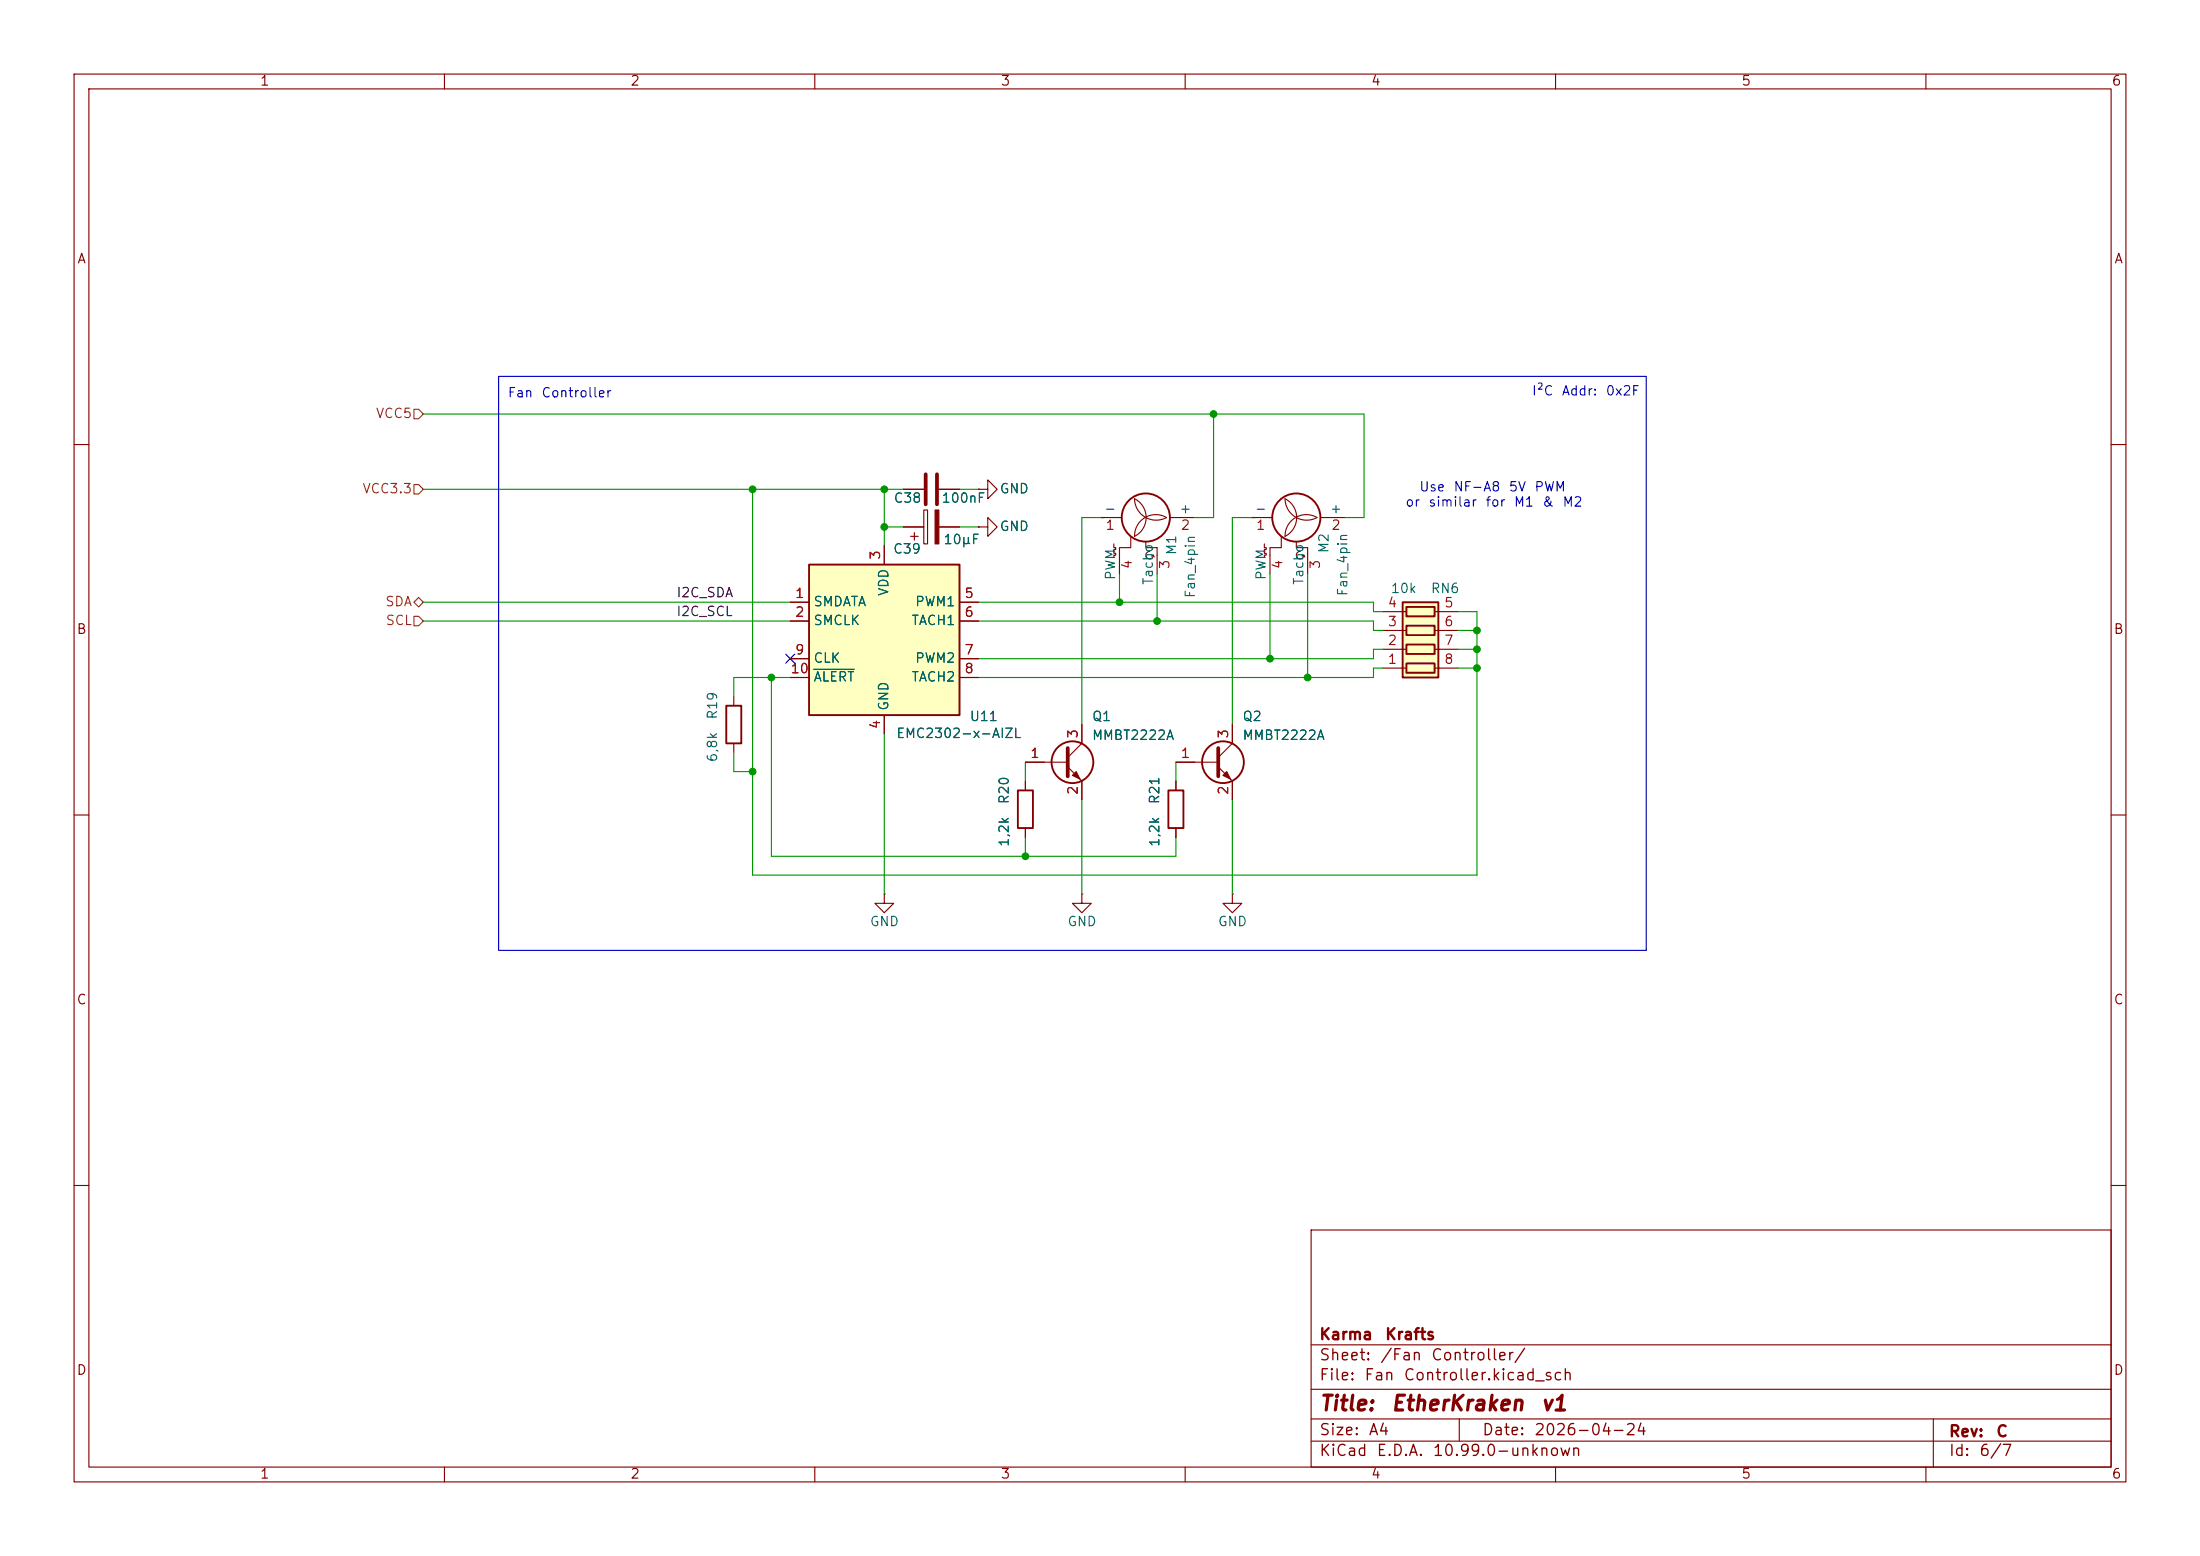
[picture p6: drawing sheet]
<svg xmlns="http://www.w3.org/2000/svg" width="297mm" height="210mm" viewBox="0 0 297 210" stroke-linecap="round" stroke-linejoin="round" font-family="sans-serif">
<g fill="none" stroke="#840000" stroke-width=".15">
<path d="M10 10h277v190h-277zM12 12h273v186h-273zM60 10v2M110 10v2M160 10v2M210 10v2M260 10v2M10 60h2M121.9 66h2.8M121.9 71.1h2.8M122.9 72.4h1.1M123.4 71.9v1"/>
<path d="M124.7 68.8h.5v4.6h-.5zM126.7 66h2.8M126.7 71.1h2.8M132.1 71.1h1.2v-1.2l1.3 1.2-1.3 1.3v-1.3M132.1 71.1h.1M148.6 69.9h2.8M150.4 73.4v.5h.2v.3h-.2v.5h.2v.2h-.2v.3M152.7 72.4v1.5h-1.6v3.6M153.2 67.3a2.84 2.84 0 0 1 1.5 2.5 2.84 2.84 0 0 1-1.5 2.6 2.86 2.86 0 0 1 4.3-2.5 2.92 2.92 0 0 1-4.3-2.6zM154.7 73.2v.7h1.5v3.6M155.2 74.4a.51 .51 0 0 0-.5 .5 .51 .51 0 0 0 .5 .5 .51 .51 0 0 0 .5-.5M155.7 74.9l.1 .3"/>
<path d="M155.7 74.9l-.3 .2M157.9 69.9h3.4M168.9 69.9h2.9M170.7 73.4v.5h.2v.3h-.2v.5h.2v.2h-.2v.3M173 72.4v1.5h-1.6v3.6M173.5 67.3a2.84 2.84 0 0 1 1.6 2.5 2.84 2.84 0 0 1-1.6 2.6 2.86 2.86 0 0 1 4.3-2.5 2.92 2.92 0 0 1-4.3-2.6zM175 73.2v.7h1.5v3.6M175.5 74.4a.51 .51 0 0 0-.5 .5 .51 .51 0 0 0 .5 .5 .51 .51 0 0 0 .5-.5M176 74.9l.1 .3M176 74.9l-.2 .2M178.3 69.9h3.3M285 60h2"/>
<path d="M99.1 94v1.3M146 97.8v2.5l-1.9 1.9M10 110h2M99.1 100.3v1.3M138.4 105.4v1.3M138.4 111.8v1.2M138.4 102.9h5.7M144.1 103.5l1.9 1.9v2.6M158.7 105.4v1.3M158.7 111.8v1.2M285 110h2M119.4 120.7v1.2h1.2l-1.2 1.3-1.3-1.3h1.3"/>
<path d="M119.4 120.7h.1M166.4 120.7v1.2h1.2l-1.2 1.3-1.3-1.3h1.3M166.4 120.7h.1M10 160h2M177 166h108v32h-108zM285 160h2M60 198v2M110 198v2M160 198v2M177 194.5h108M177 191.5h108M177 187.5h108"/>
<path d="M177 181.5h108M197 191.5v3M210 198v2M260 198v2M261 191.5v6.5"/>
</g>
<g fill="none" stroke="#840000" stroke-width=".25">
<path d="M98 95.3h2.1v5h-2.1zM137.4 106.7h2v5.1h-2zM157.7 106.7h2.1v5.1h-2.1z"/>
<circle cx="154.7" cy="69.8" r="3.3"/>
<circle cx="175" cy="69.8" r="3.3"/>
<circle cx="144.8" cy="102.9" r="2.82"/>
</g>
<path d="M125 64v4.1M126.5 64v4.1M144.1 101v3.8" fill="none" stroke="#840000" stroke-width=".51"/>
<g fill="#840000" stroke="#840000" stroke-width=".15">
<path d="M126.2 68.8h.5v4.6h-.5z"/>
<path d="M144.8 104.6l.5-.5 .5 1.1z"/>
</g>
<path d="M189.4 81.3h4.8v10.1h-4.8z" fill="#ffffc2"/>
<g fill="none" stroke="#840000" stroke-width=".25">
<path d="M189.4 81.3h4.8v10.1h-4.8zM189.9 89.5h3.8v1.3h-3.8zM189.9 87h3.8v1.3h-3.8zM189.9 84.5h3.8v1.2h-3.8zM189.9 81.9h3.8v1.3h-3.8z"/>
<circle cx="165.1" cy="102.9" r="2.82"/>
</g>
<g fill="none" stroke="#840000" stroke-width=".15">
<path d="M132.1 66h1.2v-1.2l1.3 1.2-1.3 1.3v-1.3M132.1 66h.1M166.4 97.8v2.5l-1.9 1.9M186.7 90.2h3.2M186.7 87.6h3.2M186.7 85.1h3.2M186.7 82.6h3.2M193.7 90.2h3.1M193.7 87.6h3.1M193.7 85.1h3.1M193.7 82.6h3.1M158.7 102.9h5.8"/>
<path d="M164.5 103.5l1.9 1.9v2.6M146 120.7v1.2h1.3l-1.3 1.3-1.2-1.3h1.2M146 120.7h.1"/>
</g>
<path d="M164.5 101v3.8" fill="none" stroke="#840000" stroke-width=".51"/>
<path d="M165.1 104.6l.5-.5 .5 1.1z" fill="#840000" stroke="#840000" stroke-width=".15"/>
<path d="M109.2 76.2h20.3v20.3h-20.3z" fill="#ffffc2"/>
<path d="M109.2 76.2h20.3v20.3h-20.3z" fill="none" stroke="#840000" stroke-width=".25"/>
<g fill="none" stroke="#840000" stroke-width=".15">
<path d="M119.4 73.7v2.5M121.9 66h2.8M121.9 71.1h2.8M126.7 66h2.8M126.7 71.1h2.8M132.1 71.1h.1M132.1 66h.1M106.7 81.3h2.5M106.7 83.8h2.5M106.7 88.9h2.5M106.7 91.4h2.5M119.4 96.5v2.6"/>
<path d="M129.5 81.3h2.6M129.5 83.8h2.6M129.5 88.9h2.6M129.5 91.4h2.6M146 97.8v2.5M166.4 97.8v2.5M138.4 105.4v1.3M138.4 111.8v1.2M138.4 102.9h2.6M146 105.4v2.6M158.7 102.9h2.6M158.7 105.4v1.3"/>
<path d="M158.7 111.8v1.2M166.4 105.4v2.6"/>
</g>
<path d="M109.9 90.3h5.4" fill="none" stroke="#006464" stroke-width=".15"/>
<path d="M55.9 55.2h.6l.6 .7-.6 .6h-.6zM55.9 65.4h.6l.6 .6-.6 .7h-.6zM55.9 81.3l.6-.7 .6 .7-.6 .6zM55.9 83.2h.6l.6 .6-.6 .7h-.6z" fill="none" stroke="#725600" stroke-width=".15"/>
<g fill="none" stroke="#009600" stroke-width=".15">
<path d="M57.1 55.9h127v14h-2.5M163.8 55.9v14h-2.5M57.1 66h64.8M101.6 66v52.1h97.8v-35.5h-2.6M119.4 66v7.7M119.4 71.1h2.5M129.5 71.1h2.6M129.5 66h2.6M148.6 69.9h-2.6v27.9M151.1 77.5v3.8M156.2 77.5v6.3M168.9 69.9h-2.5v27.9"/>
<path d="M171.4 77.5v11.4M176.5 77.5v13.9M57.1 81.3h49.6M57.1 83.8h49.6M104.1 91.4v24.2h54.6v-2.6M106.7 91.4h-7.6v2.6M119.4 99.1v21.6M132.1 81.3h53.3v1.3h1.3M132.1 83.8h53.3v1.3h1.3M186.7 87.6h-1.3v1.3h-53.3M186.7 90.2h-1.3v1.2h-53.3M196.8 90.2h2.6"/>
<path d="M196.8 85.1h2.6M196.8 87.6h2.6M99.1 101.6v2.5h2.5M138.4 102.9v2.5M138.4 113v2.6M146 108v12.7M158.7 102.9v2.5M166.4 108v12.7"/>
</g>
<path d="M106.1 88.3l1.2 1.2M107.3 88.3l-1.2 1.2" fill="none" stroke="#000084" stroke-width=".15"/>
<path d="M67.3 50.8h154.9v77.5h-154.9z" fill="none" stroke="#0000c2" stroke-width=".15"/>
<g fill="#009600" stroke="#009600" stroke-width=".14">
<circle cx="119.4" cy="66" r=".46"/>
<circle cx="119.4" cy="71.1" r=".46"/>
<circle cx="101.6" cy="66" r=".46"/>
<circle cx="101.6" cy="104.1" r=".46"/>
<circle cx="104.1" cy="91.4" r=".46"/>
<circle cx="171.4" cy="88.9" r=".46"/>
<circle cx="176.5" cy="91.4" r=".46"/>
<circle cx="199.4" cy="85.1" r=".46"/>
<circle cx="199.4" cy="87.6" r=".46"/>
<circle cx="199.4" cy="90.2" r=".46"/>
<circle cx="138.4" cy="115.6" r=".46"/>
<circle cx="151.1" cy="81.3" r=".46"/>
<circle cx="156.2" cy="83.8" r=".46"/>
<circle cx="163.8" cy="55.9" r=".46"/>
</g>
<g font-size="2" fill="#840000">
<text x="178" y="190.9">Title:</text>
<text x="187.7" y="190.9">EtherKraken</text>
<text x="207.9" y="190.9">v1</text>
</g>
<g font-size="1.5" fill="#840000">
<text x="178" y="184">Sheet:</text>
<text x="178" y="181.2">Karma</text>
<text x="186.2" y="184">/Fan</text>
<text x="186.9" y="181.2">Krafts</text>
<text x="193.1" y="184">Controller/</text>
<text x="178" y="186.7">File:</text>
<text x="184.1" y="186.7">Fan</text>
<text x="189.4" y="186.7">Controller.kicad_sch</text>
<text x="178" y="196.9">KiCad</text>
<text x="178" y="194.1">Size:</text>
<text x="184.7" y="194.1">A4</text>
<text x="185.7" y="196.9">E.D.A.</text>
<text x="193.3" y="196.9">10.99.0-unknown</text>
<text x="200" y="194.1">Date:</text>
<text x="207" y="194.1">2026-04-24</text>
<text x="263" y="194.3">Rev:</text>
<text x="263" y="196.9">Id:</text>
<text x="267.1" y="196.9">6/7</text>
<text x="269.4" y="194.3">C</text>
</g>
<g font-size="1.3" fill="#840000">
<text x="35" y="11.9">1</text>
<text x="85" y="11.9">2</text>
<text x="135" y="11.9">3</text>
<text x="185" y="11.9">4</text>
<text x="235" y="11.9">5</text>
<text x="285" y="11.9">6</text>
<text x="10.3" y="35.9">A</text>
<text x="285.3" y="35.9">A</text>
<text x="10.3" y="85.9">B</text>
<text x="285.3" y="85.9">B</text>
<text x="10.3" y="135.9">C</text>
<text x="285.3" y="135.9">C</text>
<text x="10.3" y="185.9">D</text>
<text x="285.3" y="185.9">D</text>
<text x="35" y="199.9">1</text>
<text x="85" y="199.9">2</text>
<text x="135" y="199.9">3</text>
<text x="185" y="199.9">4</text>
<text x="235" y="199.9">5</text>
<text x="285" y="199.9">6</text>
</g>
<g font-size="1.3" fill="#0000c2">
<text x="68.4" y="54">Fan</text>
<text x="73" y="54">Controller</text>
<text x="206.7" y="53.7">I²C</text>
<text x="210.7" y="53.7">Addr:</text>
<text x="216.7" y="53.7">0x2F</text>
<text x="189.6" y="68.7">or</text>
<text x="191.5" y="66.6">Use</text>
<text x="192.7" y="68.7">similar</text>
<text x="196.1" y="66.6">NF-A8</text>
<text x="200.4" y="68.7">for</text>
<text x="203.6" y="66.6">5V</text>
<text x="204.3" y="68.7">M1</text>
<text x="207.1" y="66.6">PWM</text>
<text x="208.1" y="68.7">&amp;</text>
<text x="210.9" y="68.7">M2</text>
</g>
<g font-size="1.3" fill="#725600">
<text x="50.6" y="56.7">VCC5</text>
<text x="48.8" y="66.9">VCC3.3</text>
<text x="51.9" y="82.1">SDA</text>
<text x="52" y="84.7">SCL</text>
</g>
<g font-size="1.3" fill="#006464">
<text x="120.6" y="68.2">C38</text>
<text x="127" y="68.2">100nF</text>
<text x="134.9" y="72">GND</text>
<text x="134.9" y="66.9">GND</text>
<text x="149" y="69.6">-</text>
<text x="159.1" y="69.6">+</text>
<text x="169.3" y="69.6">-</text>
<text x="179.5" y="69.6">+</text>
<text x="120.5" y="75">C39</text>
<text x="127.3" y="73.8">10µF</text>
<text x="159.1" y="75" transform="rotate(-90 159.1 75)">M1</text>
<text x="179.7" y="74.8" transform="rotate(-90 179.7 74.8)">M2</text>
<text x="109.7" y="82.1">SMDATA</text>
<text x="120.2" y="80.5" transform="rotate(-90 120.2 80.5)">VDD</text>
<text x="123.4" y="82.1">PWM1</text>
<text x="150.9" y="78.4" transform="rotate(-90 150.9 78.4)">PWM</text>
<text x="156" y="79.1" transform="rotate(-90 156 79.1)">Tacho</text>
<text x="161.6" y="80.8" transform="rotate(-90 161.6 80.8)">Fan_4pin</text>
<text x="171.2" y="78.4" transform="rotate(-90 171.2 78.4)">PWM</text>
<text x="176.3" y="79.1" transform="rotate(-90 176.3 79.1)">Tacho</text>
<text x="182.2" y="80.6" transform="rotate(-90 182.2 80.6)">Fan_4pin</text>
<text x="187.7" y="80.4">10k</text>
<text x="193.1" y="80.4">RN6</text>
<text x="109.7" y="84.7">SMCLK</text>
<text x="109.7" y="89.8">CLK</text>
<text x="123" y="84.7">TACH1</text>
<text x="123.4" y="89.8">PWM2</text>
<text x="109.7" y="92.3">ALERT</text>
<text x="123" y="92.3">TACH2</text>
<text x="97.1" y="97.2" transform="rotate(-90 97.1 97.2)">R19</text>
<text x="120.2" y="96" transform="rotate(-90 120.2 96)">GND</text>
<text x="120.9" y="99.9">EMC2302-x-AIZL</text>
<text x="130.8" y="97.6">U11</text>
<text x="147.3" y="97.6">Q1</text>
<text x="147.3" y="100.2">MMBT2222A</text>
<text x="167.6" y="97.6">Q2</text>
<text x="167.6" y="100.2">MMBT2222A</text>
<text x="97.1" y="103" transform="rotate(-90 97.1 103)">6,8k</text>
<text x="136.5" y="108.6" transform="rotate(-90 136.5 108.6)">R20</text>
<text x="156.8" y="108.6" transform="rotate(-90 156.8 108.6)">R21</text>
<text x="136.5" y="114.4" transform="rotate(-90 136.5 114.4)">1,2k</text>
<text x="156.8" y="114.4" transform="rotate(-90 156.8 114.4)">1,2k</text>
<text x="117.3" y="125.3">GND</text>
<text x="144" y="125.3">GND</text>
<text x="164.3" y="125.3">GND</text>
</g>
<g font-size="1.3" fill="#a90000">
<text x="149.2" y="71.8">1</text>
<text x="159.3" y="71.8">2</text>
<text x="169.5" y="71.8">1</text>
<text x="179.6" y="71.8">2</text>
<text x="119.1" y="75.6" transform="rotate(-90 119.1 75.6)">3</text>
<text x="153.1" y="76.9" transform="rotate(-90 153.1 76.9)">4</text>
<text x="158.2" y="76.9" transform="rotate(-90 158.2 76.9)">3</text>
<text x="173.4" y="76.9" transform="rotate(-90 173.4 76.9)">4</text>
<text x="178.5" y="76.9" transform="rotate(-90 178.5 76.9)">3</text>
<text x="107.2" y="81">1</text>
<text x="107.2" y="83.6">2</text>
<text x="130.1" y="81">5</text>
<text x="130.1" y="83.6">6</text>
<text x="187.3" y="82.3">4</text>
<text x="194.9" y="82.3">5</text>
<text x="107.2" y="88.6">9</text>
<text x="130.1" y="88.6">7</text>
<text x="187.3" y="89.9">1</text>
<text x="187.3" y="87.4">2</text>
<text x="187.3" y="84.8">3</text>
<text x="194.9" y="84.8">6</text>
<text x="194.9" y="87.4">7</text>
<text x="194.9" y="89.9">8</text>
<text x="106.6" y="91.2">10</text>
<text x="130.1" y="91.2">8</text>
<text x="119.1" y="98.5" transform="rotate(-90 119.1 98.5)">4</text>
<text x="145.8" y="99.8" transform="rotate(-90 145.8 99.8)">3</text>
<text x="166.1" y="99.8" transform="rotate(-90 166.1 99.8)">3</text>
<text x="139" y="102.6">1</text>
<text x="145.8" y="107.4" transform="rotate(-90 145.8 107.4)">2</text>
<text x="159.3" y="102.6">1</text>
<text x="166.1" y="107.4" transform="rotate(-90 166.1 107.4)">2</text>
</g>
<g font-size="1.3" fill="#0f0f0f">
<text x="91.2" y="83.5">I2C_SCL</text>
<text x="91.2" y="80.9">I2C_SDA</text>
</g>
</svg>
